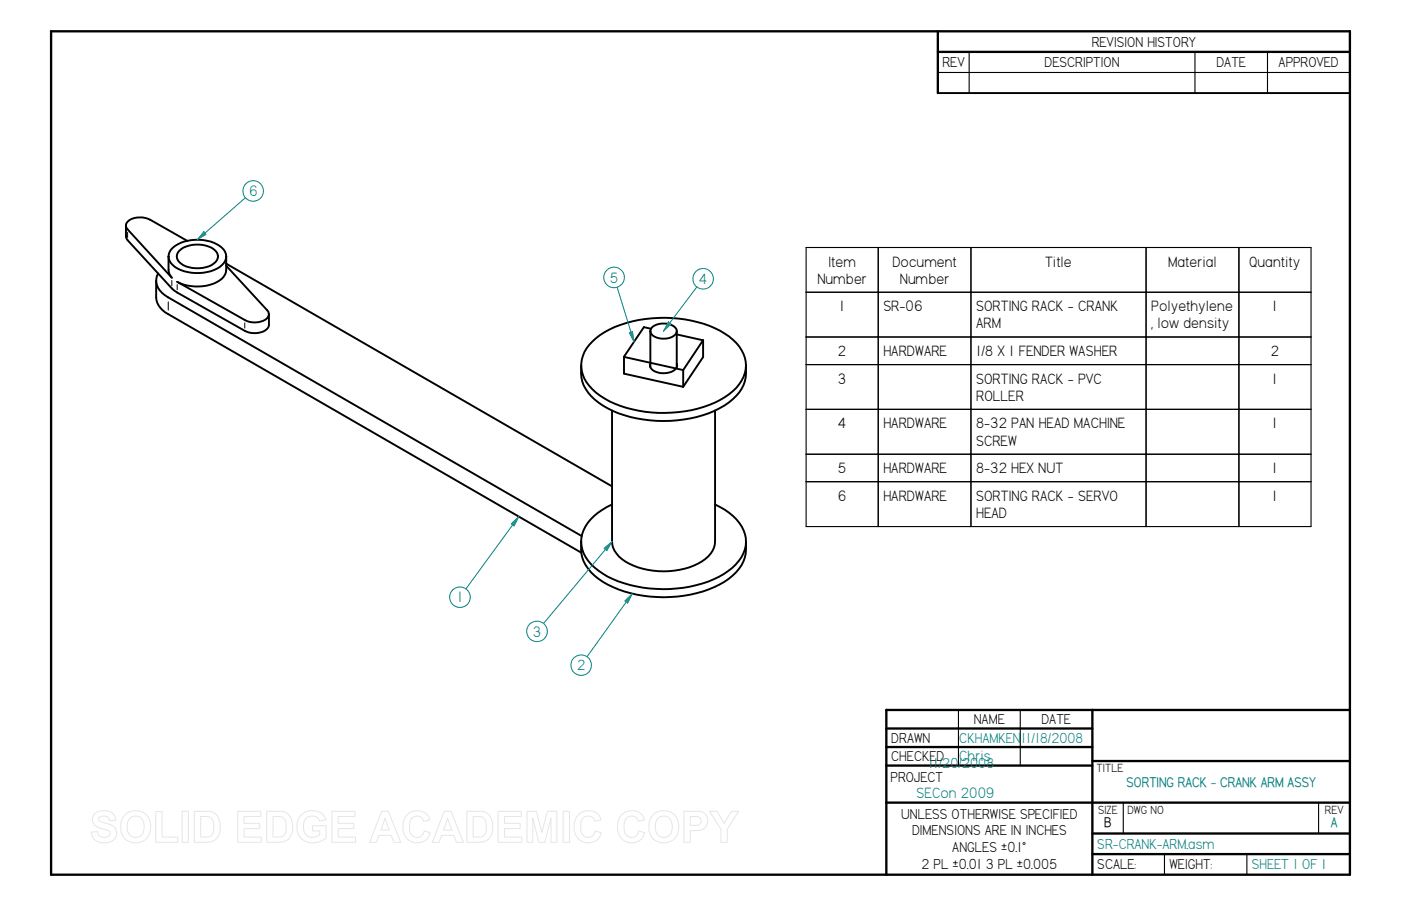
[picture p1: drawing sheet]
<svg xmlns="http://www.w3.org/2000/svg" width="432mm" height="279mm" viewBox="0 0 432 279" stroke-linecap="round" stroke-linejoin="round" font-family="sans-serif">
<g fill="none" stroke="#000" stroke-width=".72">
<path d="M15.7 9.7l400.4-.1v260.1h-400.4zM289.1 9.7v19M289.1 16h127M273.2 218.9v50.8M273.2 218.9h142.9M336.7 218.9v50.8M273.2 224.7h63.5M273.2 230.4h63.5M273.2 236.1h63.5M336.7 234.7h79.4M273.2 247.5h142.9M336.7 257h79.4"/>
<path d="M336.7 263.4h79.4"/>
</g>
<g fill="none" stroke="#000" stroke-width=".34">
<path d="M298.7 16v12.7M368.3 16v12.7M390.7 16v12.7M289.1 22.4h127M248.5 76.3l-.1 86.1h155.7v-86.1h-155.6M270.7 76.3v86.1M299.3 76.3v86.1M353.2 76.3v86.1M381.8 76.3v86.1M248.4 90.1h155.7M248.4 103.9h155.7M248.4 112.4h155.7"/>
<path d="M248.4 126.2h155.7M248.4 140.1h155.7M248.4 148.5h155.7M295.4 218.9v17.2M314.5 218.9v17.2M346.2 247.6v9.4M406.4 247.6v9.4M358.9 263.4v6.3M384.3 263.4v6.3"/>
</g>
<g fill="none" stroke="#000" stroke-width=".59">
<path d="M289.1 28.7h127M38.8 69.6v3.3l.5 1.2 14.4 15.5 21.7 12.4a6.2 6.2 0 0 0 7.1-.8l.4-1v-3.3M46.2 67.7l11.5 6.6M46.3 67.8a6 6 0 0 0-7.3 .9 1.59 1.59 0 0 0 .3 2l13.7 14.9a3.6 3.6 0 0 1-1.1-2.4v-4.1M53.3 76.4a12.9 12.9 0 0 1 15.1 0 3.5 3.5 0 0 1-.7 5.9 13.2 13.2 0 0 1-14.4-.6 3.4 3.4 0 0 1 0-5.3zM55.2 77.3a9.1 9.1 0 0 1 11.2 0 2.7 2.7 0 0 1-1.2 4.5 9.5 9.5 0 0 1-10-1 2.36 2.36 0 0 1 0-3.5zM69.7 79v4.2a5 5 0 0 1-3.8 4.3 14.1 14.1 0 0 1-11.3-.6l20.8 11.8a6 6 0 0 0 7.2-1 1.65 1.65 0 0 0-.2-2l-12.7-13.8M48.1 86.6v5.1a6.2 6.2 0 0 0 3.8 5.2M48.7 84.3a5.1 5.1 0 0 0 2.1 6.8l1.1 .6M51.8 96.9l127.4 73.5M51.8 91.7l127.5 73.6M69.7 81.3l118.9 68.7"/>
<path d="M182.6 105.3a28.9 28.9 0 0 1 18.3-7.1 36.6 36.6 0 0 1 23.8 5.6 10.6 10.6 0 0 1 4.9 11.3 14.4 14.4 0 0 1-7.7 8.3 39.7 39.7 0 0 1-35.5-.5 13.2 13.2 0 0 1-7.2-9.6 10.1 10.1 0 0 1 3.4-8zM198.4 100.9l2.3 .5M198.5 100.9l-6.2 9.2M200.4 102.1v11.2M201.2 100.8a5.8 5.8 0 0 1 7.2 .6 1.9 1.9 0 0 1-1.4 2.6 5.8 5.8 0 0 1-6.2-1 1.56 1.56 0 0 1 .4-2.2zM208.5 103.1l8.2 1.8M208.6 112.1a2.18 2.18 0 0 1-1.8 2.6 5.7 5.7 0 0 1-6.2-1.2l-.2-.5v-.9M208.6 102.1v11.2M210.6 114.1l-18.3-4.1v5.2l18.3 4.1M210.6 114.1v5.2M216.7 110.1l-6.1 9.2M216.7 110.2v-5.3l-6.1 9.2"/>
<path d="M229.9 112.6a11.6 11.6 0 0 1-5.3 11.6 36 36 0 0 1-24.3 5.4 29.2 29.2 0 0 1-18.1-7.5 10.8 10.8 0 0 1-3.1-9.4M220.4 126.6v40.4a8.2 8.2 0 0 1-5.3 6.8 24.1 24.1 0 0 1-23.4-1.4 7 7 0 0 1-3.1-5.4v-40.4M188.6 155.6a16 16 0 0 0-9.1 9l-.4 2.4M220.4 155.6a15.9 15.9 0 0 1 9.2 9.2 10.6 10.6 0 0 1-5.2 11.3 37.4 37.4 0 0 1-28.2 4.7 24.3 24.3 0 0 1-15-7.9 9.8 9.8 0 0 1-2.1-5.9M229.9 167a11.7 11.7 0 0 1-5.3 11.5 37.7 37.7 0 0 1-28.3 4.9 24.9 24.9 0 0 1-15-8 10.8 10.8 0 0 1-2.2-8.4"/>
</g>
<path d="M39.3 71.6v1.6M51.9 93.1v2.5M53 86.5v1.6M54.6 87.8v1.6M75.4 99.6v1.6" fill="none" stroke="#000" stroke-width=".31"/>
<path d="M75.6 61l-14.8 13" fill="none" stroke="#008080" stroke-width=".31"/>
<path d="M62.8 71.5l.7 .8-2.7 1.7z" fill="#008080"/>
<g fill="none" stroke="#008080" stroke-width=".31">
<path d="M62.8 71.5l.7 .8-2.7 1.7zM194.9 183.1l-14 19.4"/>
<circle cx="78" cy="58.9" r="3.2"/>
</g>
<path d="M192.6 185.3l2.3-2.2-1.4 2.9z" fill="#008080"/>
<g fill="none" stroke="#008080" stroke-width=".31">
<path d="M188.6 167l-21.1 25.3M192.6 185.3l2.3-2.2-1.4 2.9z"/>
<circle cx="179.1" cy="205.1" r="3.2"/>
</g>
<path d="M186.2 169.1l2.4-2.1-1.6 2.8z" fill="#008080"/>
<g fill="none" stroke="#008080" stroke-width=".31">
<path d="M159.9 159.3l-16.3 22.3M186.2 169.1l2.4-2.1-1.6 2.8z"/>
<circle cx="165.5" cy="194.7" r="3.2"/>
</g>
<path d="M157.6 161.5l2.3-2.2-1.4 2.9z" fill="#008080"/>
<g fill="none" stroke="#008080" stroke-width=".31">
<path d="M214.8 88.5l-10.3 13.6M157.6 161.5l2.3-2.2-1.4 2.9z"/>
<circle cx="141.8" cy="184.2" r="3.2"/>
</g>
<path d="M206 99.3l.8 .6-2.3 2.2z" fill="#008080"/>
<g fill="none" stroke="#008080" stroke-width=".31">
<path d="M190.2 88.6l5.2 16.9M206 99.3l.8 .6-2.3 2.2z"/>
<circle cx="216.7" cy="86" r="3.2"/>
</g>
<path d="M194 102.6l.9-.3 .5 3.2z" fill="#008080"/>
<g fill="none" stroke="#008080" stroke-width=".31">
<path d="M194 102.6l.9-.3 .5 3.2z"/>
<circle cx="189.3" cy="85.6" r="3.2"/>
</g>
<g fill="none" stroke="#e6e6e6" stroke-width=".31">
<path d="M29.1 251a4.6 4.6 0 0 1 6 .2l.6 1.8-2 .1a1.81 1.81 0 0 0-1.5-1.5 1.81 1.81 0 0 0-1.8 1 2 2 0 0 0 2 1.2 3.6 3.6 0 0 1 3.5 2.7 3.1 3.1 0 0 1-3.8 3.4 3.4 3.4 0 0 1-3.9-3.3l1.8-.1a2.1 2.1 0 0 0 1.8 1.8 2.1 2.1 0 0 0 2.2-1.3 1.81 1.81 0 0 0-1.9-1.3 3.5 3.5 0 0 1-3.6-3l.2-1.1zM38.5 251.2a4.8 4.8 0 0 1 5.8-.5 4.8 4.8 0 0 1 2.1 5.4 4.7 4.7 0 0 1-5.5 3.8 4.7 4.7 0 0 1-3.7-5.6l.4-1.7zM39.9 252.5a2.56 2.56 0 0 1 2.8-.7 2.56 2.56 0 0 1 1.7 2.4 3.1 3.1 0 0 1-2 4 2.71 2.71 0 0 1-3.2-3.3 3.5 3.5 0 0 1 .7-2.4zM48 250.3h2v7.8h4.8v1.7h-6.8zM56.1 250.2h2v9.6h-2zM59.9 250.2h4.1a3.8 3.8 0 0 1 3.9 4.2 4.4 4.4 0 0 1-3 5.2l-5 .2zM61.8 251.8h1.9a2.51 2.51 0 0 1 2.2 3.2 3.2 3.2 0 0 1-1 2.9l-3.1 .2zM73.3 250.2h7.1v1.6h-5.2v2.1h4.9v1.6h-4.9v2.6h5.4v1.7h-7.3zM82.2 250.2h4.1a3.8 3.8 0 0 1 3.9 4.2 4.4 4.4 0 0 1-3 5.2l-5 .2zM84.2 251.8h1.8a2.51 2.51 0 0 1 2.2 3.2 3.2 3.2 0 0 1-1 2.9l-3 .2zM92.9 251.2a5.1 5.1 0 0 1 6.7 0l.8 1.7-1.9 .3a2.65 2.65 0 0 0-3.2-1.4 2.65 2.65 0 0 0-1.8 3 2.95 2.95 0 0 0 1.6 3.2 2.95 2.95 0 0 0 3.5-.6v-1.2h-2.3v-1.6h4.2v3.8a5.8 5.8 0 0 1-8.1-.4 5.5 5.5 0 0 1 .5-6.8zM102.3 250.2h7.1v1.6h-5.2v2.1h4.9v1.6h-4.9v2.6h5.4v1.7h-7.3z"/>
<path d="M117.6 250.2h2.1l3.8 9.6h-2.1l-.8-2.2h-3.8l-.8 2.2h-2zM118.7 252.4l1.3 3.6h-2.6zM125.4 251.3a4.1 4.1 0 0 1 7.1 1.5l-1.9 .5a2.22 2.22 0 0 0-2.6-1.6 2.22 2.22 0 0 0-1.8 2.4v.8a2.6 2.6 0 0 0 2.7 3.3l1.3-.7 .6-1.3 1.8 .6a4.3 4.3 0 0 1-5 3 4.3 4.3 0 0 1-3.4-4.7 5 5 0 0 1 1.2-3.8zM136.9 250.2h2.1l3.8 9.6h-2.1l-.8-2.2h-3.8l-.8 2.2h-2zM138 252.4l1.3 3.6h-2.6zM143.9 250.2h4.1a3.8 3.8 0 0 1 3.8 4.2 4.4 4.4 0 0 1-3 5.2l-4.9 .2zM145.8 251.8h1.9a2.51 2.51 0 0 1 2.2 3.2 3.2 3.2 0 0 1-1.1 2.9l-3 .2zM153.5 250.2h7.2v1.6h-5.2v2.1h4.8v1.6h-4.8v2.6h5.3v1.7h-7.3zM162.4 250.2h2.9l1.7 6.5 1.7-6.5h2.9v9.6h-1.8v-7.6l-1.9 7.6h-1.8l-1.9-7.6v7.6h-1.8zM173.6 250.2h1.9v9.6h-1.9zM178.2 251.3a4.1 4.1 0 0 1 7.1 1.5l-2 .5a2.22 2.22 0 0 0-2.5-1.6 2.22 2.22 0 0 0-1.8 2.4l-.1 .8a2.6 2.6 0 0 0 2.8 3.3l1.3-.7 .5-1.3 1.8 .6a4.3 4.3 0 0 1-5 3 4.3 4.3 0 0 1-3.3-4.7 5 5 0 0 1 1.2-3.8zM191.6 251.3a4.1 4.1 0 0 1 7 1.5l-1.9 .5a2.22 2.22 0 0 0-2.5-1.6 2.22 2.22 0 0 0-1.8 2.4l-.1 .8a2.6 2.6 0 0 0 2.8 3.3l1.2-.7 .6-1.3 1.8 .6a4.3 4.3 0 0 1-5 3 4.3 4.3 0 0 1-3.4-4.7 5 5 0 0 1 1.3-3.8z"/>
<path d="M201.3 251.2a4.8 4.8 0 0 1 5.7-.5 4.8 4.8 0 0 1 2.1 5.4 4.7 4.7 0 0 1-5.5 3.8 4.7 4.7 0 0 1-3.6-5.6l.4-1.7zM202.7 252.5a2.56 2.56 0 0 1 2.8-.7 2.56 2.56 0 0 1 1.6 2.4 3.1 3.1 0 0 1-2 4 2.71 2.71 0 0 1-3.1-3.3 3.5 3.5 0 0 1 .7-2.4zM210.8 250.2h4.5a2.99 2.99 0 0 1 2.8 3.4 2.99 2.99 0 0 1-3.5 2.5l-1.9 .1v3.6h-1.9zM212.7 251.8h2.1a1.39 1.39 0 0 1 1.3 1.7 1.39 1.39 0 0 1-1.8 1l-1.6 .1zM218.7 250.2h2.3l2.2 3.7 2.2-3.7h2.2l-3.4 5.5v4.1h-2v-4.1z"/>
</g>
<g font-size="5.2" fill="#008080">
<text x="76.8" y="60.5">6</text>
<text x="188" y="87.2">5</text>
<text x="215.4" y="87.5">4</text>
<text x="141" y="185.8">1</text>
<text x="164.2" y="196.3">3</text>
<text x="177.8" y="206.7">2</text>
<text x="295.7" y="234.7">Chris</text>
<text x="282.5" y="246.1">SECon 2009</text>
</g>
<g font-size="5.2">
<text x="255.3" y="82.2">Item</text>
<text x="275" y="82.2">Document</text>
<text x="322.1" y="82.2">Title</text>
<text x="360" y="82.2">Material</text>
<text x="385" y="82.2">Quantity</text>
<text x="251.9" y="87.5">Number</text>
<text x="277.3" y="87.5">Number</text>
<text x="258.7" y="96">1</text>
<text x="272.3" y="96">SR-06</text>
<text x="300.9" y="96">SORTING RACK - CRANK</text>
<text x="300.9" y="101.3">ARM</text>
<text x="354.8" y="96">Polyethylene</text>
<text x="354.8" y="101.3">, low density</text>
<text x="392.1" y="96">1</text>
<text x="258.3" y="109.8">2</text>
<text x="272.3" y="109.8">HARDWARE</text>
<text x="300.9" y="109.8">1/8 X 1 FENDER WASHER</text>
<text x="391.7" y="109.8">2</text>
<text x="258.3" y="118.3">3</text>
<text x="300.9" y="118.3">SORTING RACK - PVC</text>
<text x="392.1" y="118.3">1</text>
<text x="300.9" y="123.6">ROLLER</text>
<text x="258.3" y="132.1">4</text>
<text x="272.3" y="132.1">HARDWARE</text>
<text x="300.9" y="132.1">8-32 PAN HEAD MACHINE</text>
<text x="300.9" y="137.5">SCREW</text>
<text x="392.1" y="132.1">1</text>
<text x="258.3" y="145.9">5</text>
<text x="272.3" y="145.9">HARDWARE</text>
<text x="300.9" y="145.9">8-32 HEX NUT</text>
<text x="392.1" y="145.9">1</text>
<text x="258.3" y="154.4">6</text>
<text x="272.3" y="154.4">HARDWARE</text>
<text x="300.9" y="154.4">SORTING RACK - SERVO</text>
<text x="392.1" y="154.4">1</text>
<text x="300.9" y="159.8">HEAD</text>
</g>
<g font-size="5">
<text x="336.5" y="14.4">REVISION HISTORY</text>
<text x="290.4" y="20.7">REV</text>
<text x="321.9" y="20.7">DESCRIPTION</text>
<text x="374.9" y="20.7">DATE</text>
<text x="394.1" y="20.7">APPROVED</text>
<text x="300.1" y="223.4">NAME</text>
<text x="321" y="223.4">DATE</text>
<text x="274.7" y="229.1">DRAWN</text>
<text x="274.7" y="234.8">CHECKED</text>
<text x="274.5" y="241.2">PROJECT</text>
<text x="277.7" y="252.6">UNLESS OTHERWISE SPECIFIED</text>
<text x="281.1" y="257.6">DIMENSIONS ARE IN INCHES</text>
<text x="293.5" y="262.8">ANGLES ±0.1°</text>
<text x="284" y="267.8">2 PL ±0.01 3 PL ±0.005</text>
<text x="338.2" y="268.1">SCALE:</text>
<text x="360.4" y="268.1">WEIGHT:</text>
</g>
<g font-size="5" fill="#008080">
<text x="295.7" y="229">CKHAMKEN</text>
<text x="314.7" y="229.1">11/18/2008</text>
<text x="286.2" y="236.8">11/20/2008</text>
<text x="338.2" y="261.7">SR-CRANK-ARM.asm</text>
<text x="385.8" y="268.1">SHEET 1 OF 1</text>
</g>
<g font-size="4.8" fill="#008080">
<text x="347.2" y="242.7">SORTING RACK - CRANK ARM ASSY</text>
<text x="410.2" y="255.1">A</text>
</g>
<text font-size="4.8" x="340.3" y="255.1">B</text>
<g font-size="4.1">
<text x="337.9" y="238.1">TITLE</text>
<text x="338.4" y="251">SIZE</text>
<text x="347.5" y="251">DWG NO</text>
<text x="408.3" y="251">REV</text>
</g>
</svg>
